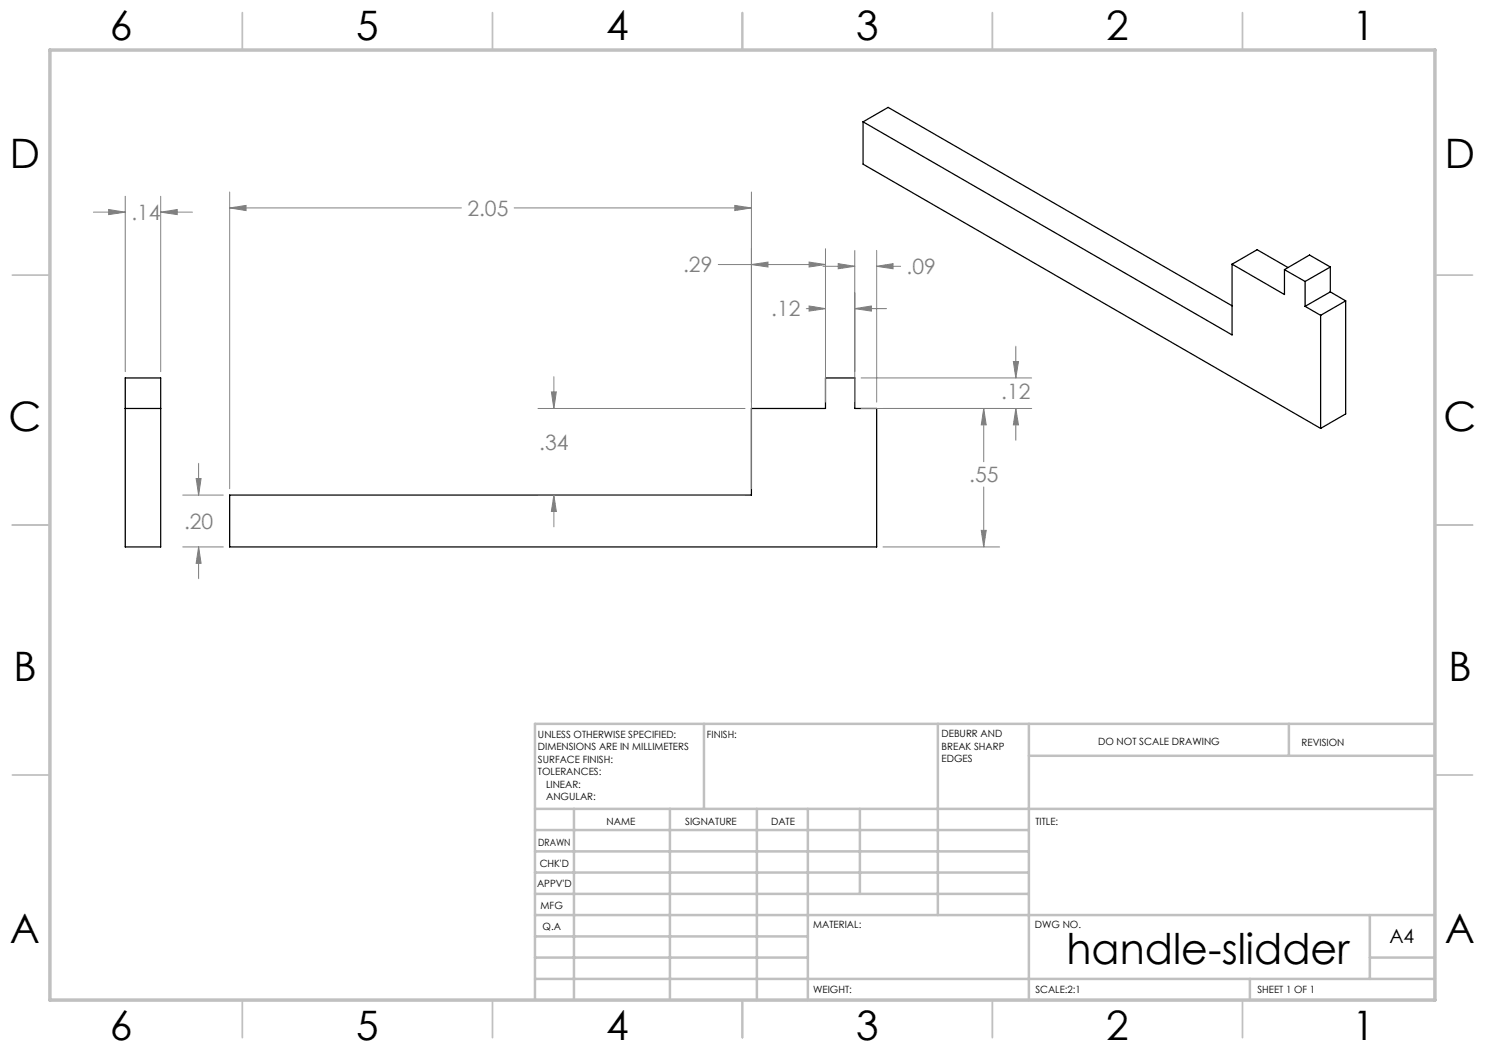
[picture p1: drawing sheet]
<svg xmlns="http://www.w3.org/2000/svg" width="297mm" height="210mm" viewBox="0 0 297 210" stroke-linecap="round" stroke-linejoin="round" font-family="sans-serif">
<g fill="none" stroke="#000" stroke-width=".25">
<path d="M172.6 24.4v8.4l91.5 52.9M172.6 24.4l73.8 42.6v-14.2M172.6 24.4l5-2.9 68.8 39.7M246.4 52.8l10.5 6.1v-5M246.4 52.8l5-2.9 6.2 3.6M256.9 53.9l4.1 2.4M261 56.3v5M266.1 53.4l-5.1 2.9M266.1 53.4l-4.2-2.4-5 2.9M266.1 58.4l-5.1 2.9M266.1 53.4v5M266.1 58.4l3 1.8"/>
<path d="M25 75.6h7.1v33.8h-7.1zM261 61.3l3.1 1.8M264.1 63.1v22.6M269.1 60.2v22.6l-5 2.9M269.1 60.2l-5 2.9M25 81.7h7.1M45.9 99h104.4v-17.3h14.8v-6.1h5.9v6.1h4.3v27.7h-129.4z"/>
</g>
<g fill="none" stroke="#808080" stroke-width=".2">
<path d="M25 39.3v35M32.1 39.3v35M45.9 38.4v59.3M150.3 38.4v59.3M18.7 42.4h6.3M21.7 41.9l3.3 .5-3.3 .5zM32.1 42.4l3.4-.5v1zM32.1 42.4h6.4M45.9 41.6l3.3-.5v1zM45.9 41.6h46.4M102.8 41.6h47.5M143.7 52.9h21.4"/>
<path d="M147 41.1l3.3 .5-3.3 .5zM150.3 52.9l3.3-.5v1zM161.8 52.4l3.3 .5-3.3 .5zM164.6 53.3h6.4M165.1 49.7v30.7M167.6 52.7l3.4 .6-3.4 .5zM171 50.1v30.3M175.3 53.3l3.3-.6v1.1zM175.3 50.1v30.3M175.3 53.3h4.8M110.3 78.4h1l-.5 3.3zM110.8 75.3v6.4"/>
<path d="M161.3 61.7h3.8M161.8 61.2l3.3 .5-3.3 .5zM171 61.7l3.3-.5v1zM171 61.7h6.3M172.2 75.6h34.1M202.7 72.3h1l-.5 3.3zM203.2 69.2v6.4M36.5 99h8.2M39.2 95.7h1l-.5 3.3zM39.7 92.7v6.3M107.6 81.7h41.4M107.6 99h41.4"/>
<path d="M110.8 99l.5 3.3h-1zM110.8 99v6.4M172.2 81.7h34.1M196.7 81.7l.5 3.3h-.9zM196.7 81.7v10.6M196.7 97.4v12M203.2 81.7l.5 3.3h-1zM203.2 81.7v6.3M36.5 109.4h8.2M39.7 109.4l.5 3.3h-1zM39.7 109.4v6.3M176.6 109.4h23.3"/>
<path d="M196.3 106.1h.9l-.5 3.3z"/>
</g>
<g fill="none" stroke="#c0c0c0" stroke-width=".35">
<path d="M48.5 2.5v7.5M98.5 2.5v7.5M148.5 2.5v7.5M198.5 2.5v7.5M248.5 2.5v7.5M2.5 55h7.5M287 55h7.5M2.5 105h7.5M287 105h7.5M2.5 155h7.5M287 155h7.5M48.5 200v7.5"/>
<path d="M98.5 200v7.5M148.5 200v7.5M198.5 200v7.5M248.5 200v7.5"/>
</g>
<g fill="none" stroke="#c0c0c0" stroke-width=".5">
<path d="M140.8 144.8v17M187.6 144.8v38.2M205.8 144.8v55.2M205.8 151.2h81.2M257.8 144.8v6.4M287 144.8h-180v55.2M107 161.8h180M107 178.8h98.8M107 174.5h98.8M107 170.3h98.8M107 166h98.8M114.8 161.8v38.2"/>
<path d="M134 161.8v38.2M151.4 161.8v38.2M161.6 161.8v38.2M172 161.8v17M107 195.8h180M107 191.5h54.6M107 187.3h54.6M107 183h180M250 195.8v4.2M274 191.5h13M274 183v12.8"/>
</g>
<path d="M10 10h277v190h-277z" fill="none" stroke="#c0c0c0" stroke-width=".7"/>
<path d="M147 41.1l3.3 .5-3.3 .5zM45.9 41.6l3.3-.5v1zM161.8 52.4l3.3 .5-3.3 .5zM150.3 52.9l3.3-.5v1zM171 61.7l3.3-.5v1zM161.8 61.2l3.3 .5-3.3 .5zM175.3 53.3l3.3-.6v1.1zM167.6 52.7l3.4 .6-3.4 .5zM196.3 106.1h.9l-.5 3.3zM196.7 81.7l.5 3.3h-.9zM110.3 78.4h1l-.5 3.3zM110.8 99l.5 3.3h-1zM203.2 81.7l.5 3.3h-1zM202.7 72.3h1l-.5 3.3zM39.2 95.7h1l-.5 3.3zM39.7 109.4l.5 3.3h-1zM21.7 41.9l3.3 .5-3.3 .5zM32.1 42.4l3.4-.5v1z" fill="#808080"/>
<text font-size="8.5" x="213.3" y="192.7">handle-slidder</text>
<g font-size="8.1">
<text x="22" y="8">6</text>
<text x="71.2" y="8">5</text>
<text x="121.2" y="8">4</text>
<text x="171.3" y="8">3</text>
<text x="221.3" y="8">2</text>
<text x="270.5" y="8">1</text>
<text x="2" y="33.6">D</text>
<text x="289" y="33.6">D</text>
<text x="1.7" y="86.1">C</text>
<text x="288.7" y="86.1">C</text>
<text x="2.7" y="136.1">B</text>
<text x="289.7" y="136.1">B</text>
<text x="2" y="188.6">A</text>
<text x="289" y="188.6">A</text>
<text x="22" y="208">6</text>
<text x="71.2" y="208">5</text>
<text x="121.2" y="208">4</text>
<text x="171.3" y="208">3</text>
<text x="221.3" y="208">2</text>
<text x="270.5" y="208">1</text>
</g>
<g font-size="4.2" fill="#808080">
<text x="26.3" y="44">.14</text>
<text x="93.5" y="43.2">2.05</text>
<text x="136.6" y="54.5">.29</text>
<text x="181.3" y="54.8">.09</text>
<text x="154.2" y="63.3">.12</text>
<text x="200.3" y="79.9">.12</text>
<text x="107.9" y="90">.34</text>
<text x="193.8" y="96.5">.55</text>
<text x="36.8" y="105.8">.20</text>
</g>
<text font-size="3.9" x="277.9" y="188.5">A4</text>
<g font-size="2">
<text x="107.6" y="147.6">UNLESS OTHERWISE SPECIFIED:</text>
<text x="141.4" y="147.6">FINISH:</text>
<text x="188.3" y="147.5">DEBURR AND</text>
<text x="188.3" y="150">BREAK SHARP</text>
<text x="219.6" y="149">DO NOT SCALE DRAWING</text>
<text x="260.3" y="149.2">REVISION</text>
<text x="107.6" y="150.1">DIMENSIONS ARE IN MILLIMETERS</text>
<text x="107.6" y="152.6">SURFACE FINISH:</text>
<text x="107.6" y="155.1">TOLERANCES:</text>
<text x="188.3" y="152.5">EDGES</text>
<text x="109.2" y="157.6">LINEAR:</text>
<text x="109.2" y="160.1">ANGULAR:</text>
<text x="121.3" y="165">NAME</text>
<text x="137" y="164.9">SIGNATURE</text>
<text x="154.2" y="164.9">DATE</text>
<text x="207.1" y="164.9">TITLE:</text>
<text x="107.6" y="169.1">DRAWN</text>
<text x="107.9" y="173.3">CHK'D</text>
<text x="107.4" y="177.4">APPV'D</text>
<text x="108.1" y="181.8">MFG</text>
<text x="108.5" y="186">Q.A</text>
<text x="162.6" y="185.5">MATERIAL:</text>
<text x="207" y="185.5">DWG NO.</text>
<text x="162.6" y="198.5">WEIGHT:</text>
<text x="207.1" y="198.6">SCALE:2:1</text>
<text x="251.5" y="198.6">SHEET 1 OF 1</text>
</g>
</svg>
